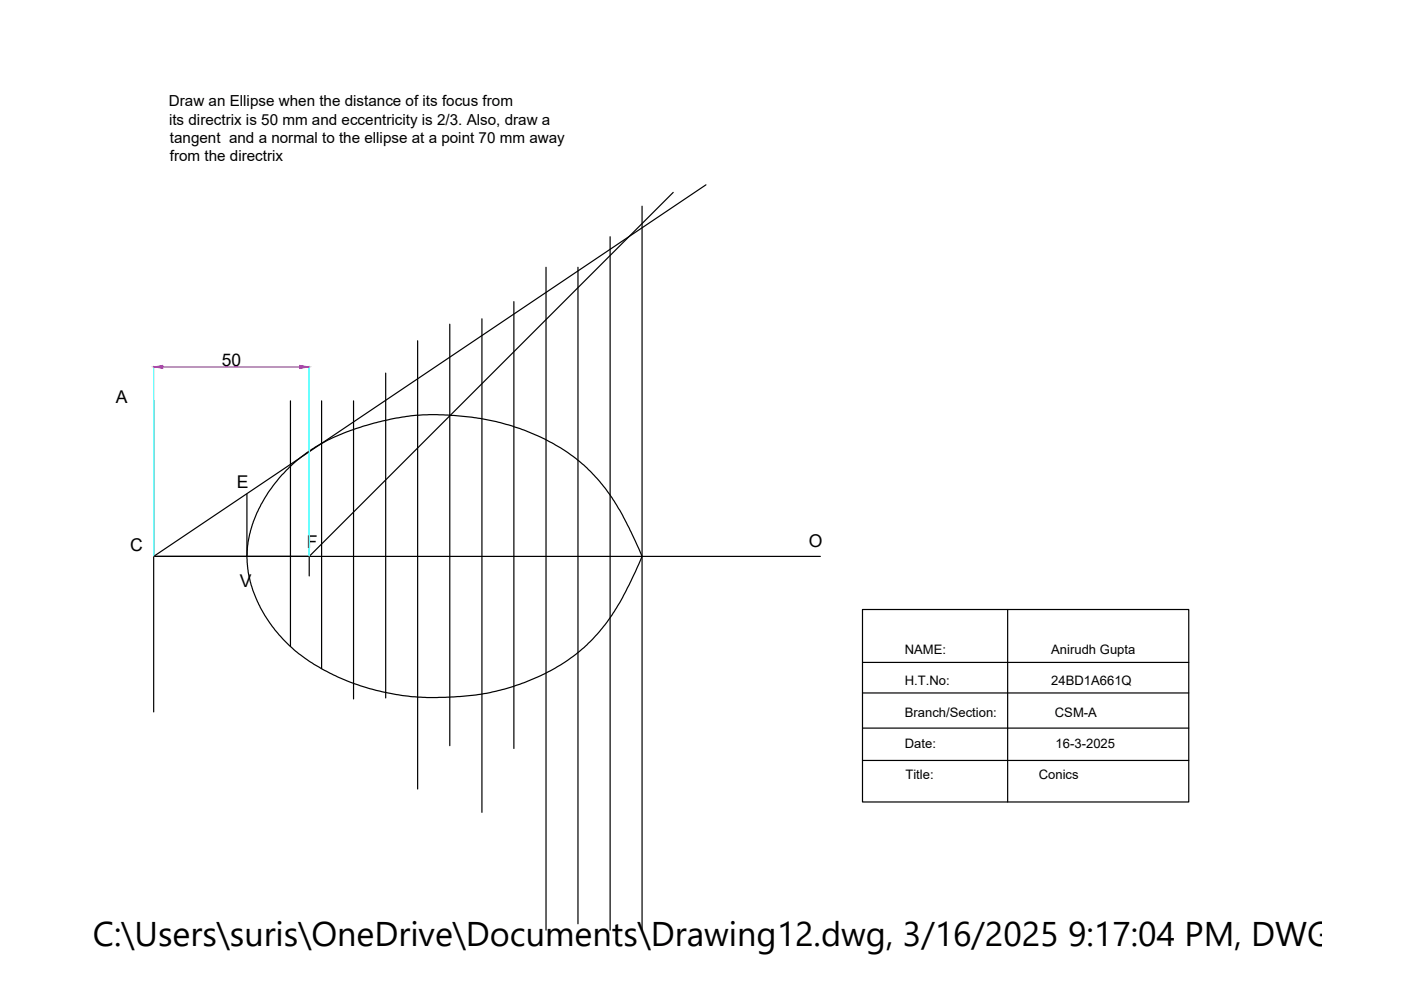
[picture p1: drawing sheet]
<svg xmlns="http://www.w3.org/2000/svg" width="297mm" height="210mm" viewBox="0 0 297 210" stroke-linecap="round" stroke-linejoin="round" font-family="sans-serif">
<!-- layer: 0 -->
<g fill="none" stroke="#000" stroke-width=".25">
<path d="M149.7 39.2l-117.1 78.8M115.8 56.7v140.5M122.5 56.7v139.2M129.4 50.2v147M136.1 43.7v153.5M142.7 40.8l-77.1 77.2M81.8 79.1v68.9M88.5 72.2v95.1M95.4 68.7v89.4M102.2 67.6v104.6M109 64v94.7M32.6 85v65.9"/>
<path d="M60.7 99.7a38.1 38.1 0 0 1 17.8-9.8l5.1-1.2a54.9 54.9 0 0 1 23.7 1.3l5 1.7a36.7 36.7 0 0 1 20.3 18.8l3.5 7.5-2.7 5.9-2.9 5.4a37 37 0 0 1-21.1 16l-4.2 1.2-4.2 .8-6.6 .6-5.6-.1-3.5-.3-5.6-1.1-4.5-1.4-4.1-1.7a31.8 31.8 0 0 1-17-16.9l-.9-2.4-.6-2.8-.2-2.8v-1.5l.2-1.8 .5-2.6 .6-1.9 1.6-3.5a34.6 34.6 0 0 1 5.4-7.4zM61.6 85v52.1M68.2 85v56.8M75 85v63.2M52.4 104.8v13.2M173.9 118h-141.3h33v4.1M182.9 129.2h69.1v40.8h-69.1zM213.6 129.2v40.8M182.9 140.4h69.1M182.9 146.9h69.1M182.9 154.4h69.1M182.9 161.2h69.1"/>
</g>
<path d="M32.6 77.7v40.2M65.6 77.7v40.2" fill="none" stroke="#0ff" stroke-width=".25"/>
<path d="M34.5 77.8h29.1" fill="none" stroke="#f0f" stroke-width=".25"/>
<g fill="#f0f" stroke="#f0f" stroke-width=".21">
<path d="M32.6 77.8l1.9-.3v.6z"/>
<path d="M63.6 77.5l2 .3-2 .3z"/>
</g>
<text font-size="7.3" x="19.7" y="200.6">C:\Users\suris\OneDrive\Documents\Drawing12.dwg, 3/16/2025 9:17:04 PM, DWG To P</text>
<g font-size="3.7">
<text x="47" y="77.7">50</text>
<text x="24.6" y="85.5">A</text>
<text x="50.2" y="103.4">E</text>
<text x="27.6" y="116.9">C</text>
<text x="65.1" y="116.2">F</text>
<text x="171.5" y="115.9">O</text>
<text x="50.9" y="124.4">V</text>
</g>
<g font-size="3.2">
<text x="35.8" y="22.5">Draw an Ellipse when the distance of its focus from</text>
<text x="35.8" y="26.4">its directrix is 50 mm and eccentricity is 2/3. Also, draw a</text>
<text x="36" y="30.3">tangent and a normal to the ellipse at a point 70 mm away</text>
<text x="36" y="34.1">from the directrix</text>
</g>
<g font-size="2.8">
<text x="191.8" y="138.7">NAME:</text>
<text x="222.9" y="138.7">Anirudh Gupta</text>
<text x="191.8" y="145.3">H.T.No:</text>
<text x="222.9" y="145.3">24BD1A661Q</text>
<text x="191.8" y="152">Branch/Section:</text>
<text x="223.7" y="152">CSM-A</text>
<text x="191.8" y="158.6">Date:</text>
<text x="223.8" y="158.6">16-3-2025</text>
<text x="192" y="165.2">Title:</text>
<text x="220.3" y="165.2">Conics</text>
</g>
</svg>
